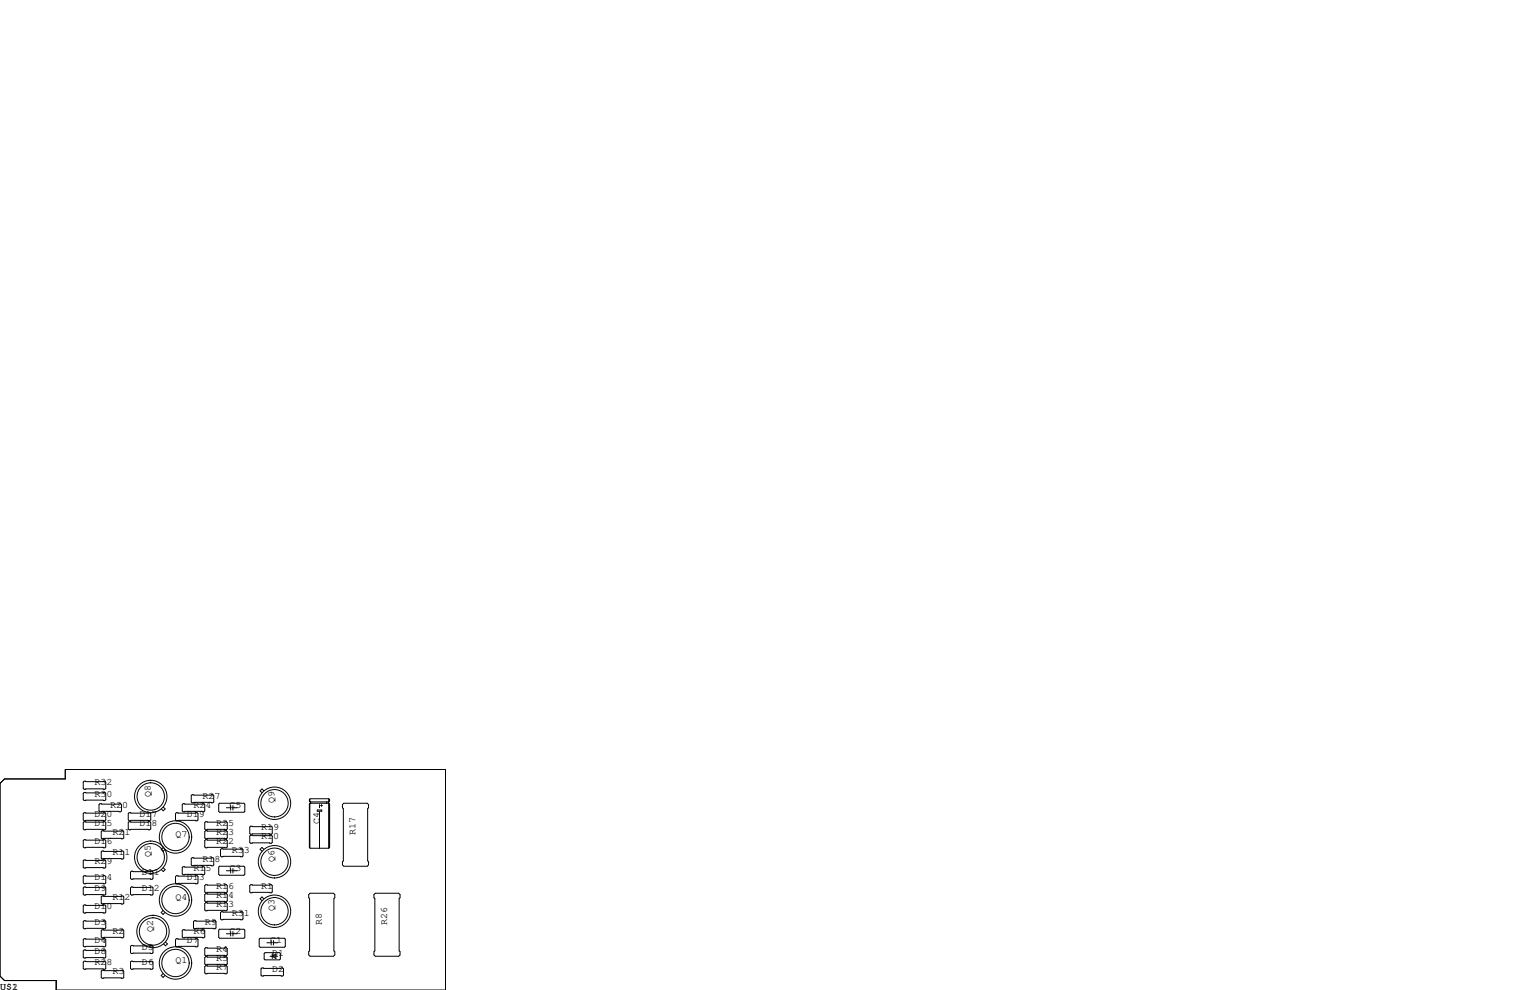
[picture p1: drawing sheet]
<svg xmlns="http://www.w3.org/2000/svg" width="432mm" height="279mm" viewBox="0 0 432 279" stroke-linecap="round" stroke-linejoin="round" font-family="sans-serif">
<g fill="none" stroke="#000" stroke-width=".28">
<path d="M0 221.1l1.3-1.3h17.1v-2.6h107.3v62.2h-109.8v-2.7h-14.6l-1.3-1.2zM23.7 223.6h5.9l.2 .3v1.8l-.2 .2h-5.9l-.2-.2v-1.8zM23.7 220.5h5.9l.2 .2v1.8l-.2 .3h-5.9l-.2-.3v-1.8zM23.7 229.4h5.9l.2 .2v1.8l-.2 .2h-5.9l-.2-.2v-1.8zM23.7 231.9h5.9l.2 .3v1.7l-.2 .3h-5.9l-.2-.3v-1.7zM23.7 237h5.9l.2 .2v1.8l-.2 .3h-5.9l-.2-.3v-1.8zM28.2 226.8h5.8l.3 .3v1.8l-.3 .2h-5.8l-.3-.2v-1.8zM28.8 234.4h5.9l.2 .3v1.8l-.2 .2h-5.9l-.2-.2v-1.8zM36.4 229.4h5.9l.2 .2v1.8l-.2 .2h-5.9l-.2-.2v-1.8zM36.4 231.9h5.9l.2 .3v1.7l-.2 .3h-5.9l-.2-.3v-1.7zM46 239.2l-.5 .6 .5 .5 .6-.5M46.1 227.8l.5 .5-.5 .5-.6-.5"/>
<path d="M49.8 229.4h5.8l.3 .2v1.8l-.3 .2h-5.8l-.3-.2v-1.8zM51.7 226.8h5.8l.3 .3v1.8l-.3 .2h-5.8l-.3-.2v-1.8zM54.2 224.3h5.9l.2 .2v1.8l-.2 .3h-5.9l-.2-.3v-1.8zM58 237h5.9l.2 .2v1.8l-.2 .3h-5.9l-.2-.3v-1.8zM58 231.9h5.9l.2 .3v1.7l-.2 .3h-5.9l-.2-.3v-1.7zM58 234.4h5.9l.2 .3v1.8l-.2 .2h-5.9l-.2-.2v-1.8zM61.7 226.9l.3-.2h6.8l.3 .2v2.1l-.3 .2h-6.8l-.3-.2zM62.5 239.5h5.8l.3 .3v1.8l-.3 .2h-5.8l-.3-.2v-1.8zM63.9 228h1.2M65.1 227.3v1.3M65.7 227.3v1.3M65.7 228h1.2"/>
<path d="M70.7 233.2h5.9l.2 .2v1.8l-.2 .3h-5.9l-.2-.3v-1.8zM70.7 235.7h5.9l.2 .3v1.7l-.2 .3h-5.9l-.2-.3v-1.7zM74.5 239.7l-.6-.5-.5 .5 .5 .5M74.5 223.2l-.6-.5-.5 .5 .5 .5M87.3 225.7v.4l.3 .2M87.3 226.9v12.2l.3 .3h5.2M87.3 226.9h.1M87.3 225.7h.1M87.4 225.6v.6M87.4 226.8v12.5M87.6 226.7h5.2l.2 .2v12.2l-.2 .3M87.6 226.3v.4"/>
<path d="M87.6 226.7l-.3 .2M87.7 226.3v.4M89.5 228.6h1.3v.3h-1.3zM90.2 227.1v.9M90.2 229.1v10.3M90.5 227.3h.5M90.7 227.1v.5M92.2 226.3v.4M92.6 226.4v.2M92.8 225.4h-5.2l-.3 .3M92.8 225.4l.2 .3v.4l-.2 .2h-5.2M92.8 225.4v14"/>
<path d="M92.9 225.7v.4M92.9 226.9v12.2M97 226.7h6.6l.4 .4v.9l-.2 .2v14.8l.2 .2v.9l-.4 .4h-6.6l-.4-.4v-.9l.3-.2v-14.8l-.3-.2v-.9zM23.7 259.8h5.9l.2 .3v1.8l-.2 .2h-5.9l-.2-.2v-1.8zM23.7 242.7h5.9l.2 .3v1.7l-.2 .3h-5.9l-.2-.3v-1.7zM23.7 247.1h5.9l.2 .3v1.8l-.2 .2h-5.9l-.2-.2v-1.8zM23.7 250.3h5.9l.2 .3v1.7l-.2 .3h-5.9l-.2-.3v-1.7zM23.7 255.4h5.9l.2 .3v1.7l-.2 .3h-5.9l-.2-.3v-1.7zM28.8 240.2h5.9l.2 .2v1.8l-.2 .2h-5.9l-.2-.2v-1.8zM28.8 252.9h5.9l.2 .2v1.8l-.2 .2h-5.9l-.2-.2v-1.8zM36.8 246.1l.3-.2h5.8l.3 .2v1.8l-.3 .3h-5.8l-.3-.3zM36.8 250.6l.3-.3h5.8l.3 .3v1.7l-.3 .3h-5.8l-.3-.3z"/>
<path d="M46 257l-.5 .5 .5 .6 .6-.6M46.1 244.9l.5 .5-.5 .6-.6-.6M49.5 247.4l.3-.3h5.8l.3 .3v1.8l-.3 .2h-5.8l-.3-.2zM51.4 244.9l.3-.3h5.8l.3 .3v1.7l-.3 .3h-5.8l-.3-.3zM54.2 242.1h5.9l.2 .2v1.8l-.2 .2h-5.9l-.2-.2v-1.8zM57.8 249.9l.2-.2h5.9l.2 .2v1.8l-.2 .3h-5.9l-.2-.3zM57.8 252.5l.2-.3h5.9l.2 .3v1.8l-.2 .2h-5.9l-.2-.2zM57.8 255l.2-.2h5.9l.2 .2v1.8l-.2 .2h-5.9l-.2-.2zM61.7 244.7l.3-.2h6.8l.3 .2v2.1l-.3 .2h-6.8l-.3-.2zM62.2 257.6l.3-.3h5.8l.3 .3v1.7l-.3 .3h-5.8l-.3-.3zM63.9 245.7h1.2M65.1 245.1v1.3"/>
<path d="M65.7 245.1v1.3M65.7 245.7h1.2M70.5 249.9l.2-.2h5.9l.2 .2v1.8l-.2 .3h-5.9l-.2-.3zM74.5 253.7l-.6-.6-.5 .6 .5 .5M87.5 252.1h6.6l.4 .4v.9l-.3 .2v14.8l.3 .2v.9l-.4 .4h-6.6l-.4-.4v-.9l.3-.2v-14.8l-.3-.2v-.9zM105.9 252.1h6.6l.4 .4v.9l-.3 .2v14.8l.3 .2v.9l-.4 .4h-6.6l-.4-.4v-.9l.3-.2v-14.8l-.3-.2v-.9zM23.7 264.9h5.9l.2 .3v1.8l-.2 .2h-5.9l-.2-.2v-1.8zM23.7 268.1h5.9l.2 .3v1.7l-.2 .3h-5.9l-.2-.3v-1.7zM23.7 271.3h5.9l.2 .2v1.8l-.2 .3h-5.9l-.2-.3v-1.8zM28.8 262.4h5.9l.2 .2v1.8l-.2 .3h-5.9l-.2-.3v-1.8zM28.8 273.8h5.9l.2 .3v1.7l-.2 .3h-5.9l-.2-.3v-1.7zM36.8 267.1l.3-.3h5.8l.3 .3v1.8l-.3 .2h-5.8l-.3-.2z"/>
<path d="M36.8 271.5l.3-.2h5.8l.3 .2v1.8l-.3 .3h-5.8l-.3-.3zM46 274.8l-.5 .5 .5 .5 .6-.5M46.7 265.9l.5 .5-.5 .5-.5-.5M49.5 265.2l.3-.3h5.8l.3 .3v1.8l-.3 .2h-5.8l-.3-.2zM51.4 262.6l.3-.2h5.8l.3 .2v1.8l-.3 .3h-5.8l-.3-.3zM54.6 260.1l.3-.3h5.8l.3 .3v1.8l-.3 .2h-5.8l-.3-.2zM57.8 267.7l.2-.2h5.9l.2 .2v1.8l-.2 .2h-5.9l-.2-.2zM57.8 270.3l.2-.3h5.9l.2 .3v1.7l-.2 .3h-5.9l-.2-.3zM57.8 272.8l.2-.3h5.9l.2 .3v1.8l-.2 .2h-5.9l-.2-.2zM61.7 262.5l.3-.2h6.8l.3 .2v2l-.3 .3h-6.8l-.3-.3zM63.9 263.5h1.2M65.1 262.9v1.3"/>
<path d="M65.7 263.5h1.2M65.7 262.9v1.3M73.2 265l.2-.2h6.9l.2 .2v2.1l-.2 .2h-6.9l-.2-.2zM73.7 273.4l.2-.2h5.9l.2 .2v1.8l-.2 .3h-5.9l-.2-.3zM74.5 269.1l.3-.2h4.1l.2 .2v1.5l-.2 .3h-4.1l-.3-.3zM75.3 266.1h1.2M76.2 269.9h2.2M76.5 265.4v1.3M76.8 269.9l1.1-.7v1.3zM77.1 269.2h-.3v1.3M77.2 266.1h1.2M77.2 265.4v1.3"/>
<circle cx="42.5" cy="224.8" r="3.9"/>
<circle cx="42.5" cy="224.8" r="4.6"/>
<circle cx="49.5" cy="236.2" r="3.9"/>
<circle cx="49.5" cy="236.2" r="4.6"/>
<circle cx="77.5" cy="226.7" r="4.6"/>
<circle cx="77.5" cy="226.7" r="3.9"/>
<circle cx="42.5" cy="241.9" r="3.9"/>
<circle cx="42.5" cy="241.9" r="4.6"/>
<circle cx="49.5" cy="254" r="4.6"/>
<circle cx="49.5" cy="254" r="3.9"/>
<circle cx="77.5" cy="257.2" r="4.6"/>
<circle cx="77.5" cy="243.2" r="4.6"/>
<circle cx="77.5" cy="257.2" r="3.9"/>
<circle cx="77.5" cy="243.2" r="3.9"/>
<circle cx="43.2" cy="262.9" r="3.9"/>
<circle cx="43.2" cy="262.9" r="4.6"/>
<circle cx="49.5" cy="271.8" r="4.6"/>
<circle cx="49.5" cy="271.8" r="3.9"/>
</g>
<g font-size="2.8">
<text x="26.7" y="221.6">R32</text>
<text x="26.7" y="224.8">R30</text>
<text x="31.1" y="228">R20</text>
<text x="42.5" y="224.8" transform="rotate(-90 42.5 224.8)">Q8</text>
<text x="54.6" y="228">R24</text>
<text x="57.1" y="225.4">R27</text>
<text x="64.8" y="228">C5</text>
<text x="77.5" y="226.7" transform="rotate(-90 77.5 226.7)">Q9</text>
<text x="26.7" y="233">D15</text>
<text x="26.7" y="230.5">D20</text>
<text x="39.4" y="230.5">D17</text>
<text x="39.4" y="233">D18</text>
<text x="52.7" y="230.5">D19</text>
<text x="61" y="233">R25</text>
<text x="90.2" y="232.4" transform="rotate(-90 90.2 232.4)">C4</text>
<text x="26.7" y="238.1">D16</text>
<text x="31.7" y="235.6">R21</text>
<text x="49.5" y="236.2">Q7</text>
<text x="61" y="238.1">R22</text>
<text x="61" y="235.6">R23</text>
<text x="73.7" y="236.9">R10</text>
<text x="73.7" y="234.3">R19</text>
<text x="100.3" y="235.6" transform="rotate(-90 100.3 235.6)">R17</text>
<text x="26.7" y="243.8">R29</text>
<text x="31.7" y="241.3">R11</text>
<text x="42.5" y="241.9" transform="rotate(-90 42.5 241.9)">Q5</text>
<text x="54.6" y="245.7">R15</text>
<text x="57.1" y="243.2">R18</text>
<text x="64.8" y="245.7">C3</text>
<text x="65.4" y="240.7">R33</text>
<text x="77.5" y="243.2" transform="rotate(-90 77.5 243.2)">Q6</text>
<text x="26.7" y="251.5">D9</text>
<text x="26.7" y="248.3">D14</text>
<text x="40" y="247">D11</text>
<text x="40" y="251.5">D12</text>
<text x="52.7" y="248.3">D13</text>
<text x="61" y="250.8">R16</text>
<text x="73.7" y="250.8">R1</text>
<text x="26.7" y="256.5">D10</text>
<text x="31.7" y="254">R12</text>
<text x="49.5" y="254">Q4</text>
<text x="61" y="255.9">R13</text>
<text x="61" y="253.4">R14</text>
<text x="77.5" y="257.2" transform="rotate(-90 77.5 257.2)">Q3</text>
<text x="26.7" y="261">D3</text>
<text x="31.7" y="263.5">R2</text>
<text x="43.2" y="262.9" transform="rotate(-90 43.2 262.9)">Q2</text>
<text x="54.6" y="263.5">R6</text>
<text x="57.8" y="261">R9</text>
<text x="64.8" y="263.5">C2</text>
<text x="65.4" y="258.4">R31</text>
<text x="90.8" y="261" transform="rotate(-90 90.8 261)">R8</text>
<text x="109.2" y="261" transform="rotate(-90 109.2 261)">R26</text>
<text x="26.7" y="266.1">D4</text>
<text x="26.7" y="269.2">D8</text>
<text x="40" y="268">D5</text>
<text x="52.7" y="266.1">D7</text>
<text x="61" y="268.6">R4</text>
<text x="76.2" y="266.1">C1</text>
<text x="76.8" y="269.9">D1</text>
<text x="26.7" y="272.4">R28</text>
<text x="31.7" y="275">R3</text>
<text x="40" y="272.4">D6</text>
<text x="49.5" y="271.8">Q1</text>
<text x="61" y="271.1">R5</text>
<text x="61" y="273.7">R7</text>
<text x="76.8" y="274.3">D2</text>
<text x="0" y="279.4">U$1</text>
<text x="3.4" y="279.4">2</text>
</g>
</svg>
